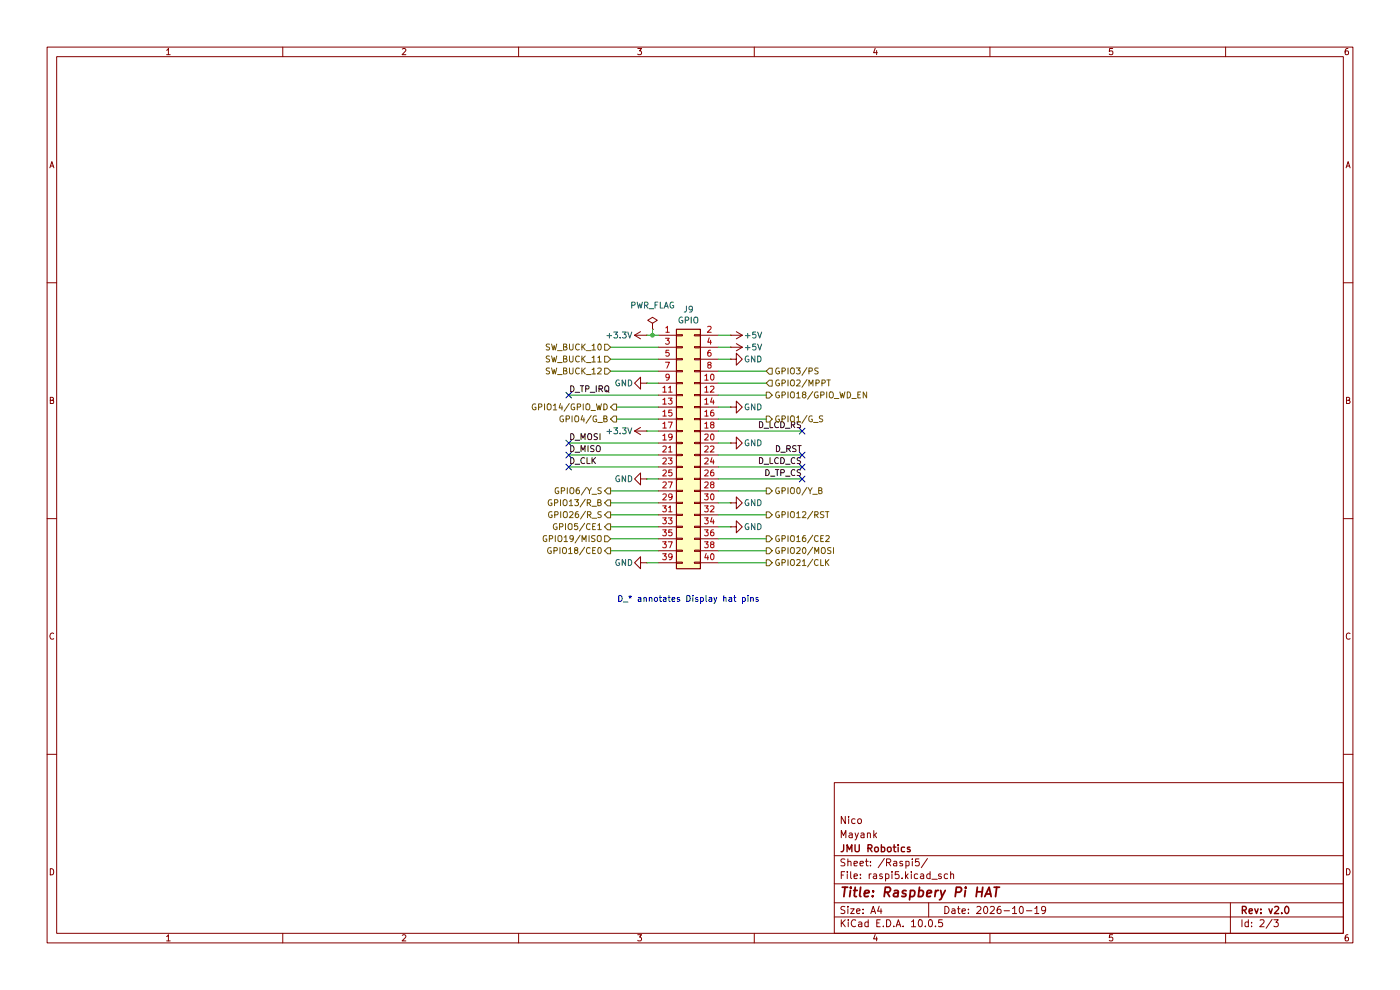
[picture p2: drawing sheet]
(kicad_sch
 (version 20260306)
 (generator "eeschema")
 (generator_version "10.0")
 (paper "A4")
 (title_block
  (title "Raspbery Pi HAT")
  (date "2026-10-19")
  (rev "v2.0")
  (company "JMU Robotics")
  (comment 1 "Mayank")
  (comment 2 "Nico"))
 (lib_symbols
  (symbol "Connector_Generic:Conn_02x20_Odd_Even"
   (pin_names
    (offset 1.016) (hide yes)) (exclude_from_sim no) (in_bom yes) (on_board yes)
   (in_pos_files yes)
   (duplicate_pin_numbers_are_jumpers no)
   (property "Reference" "J" (at 1.27 25.4 0) (show_name no) (do_not_autoplace no) (effects (font (size 1.27 1.27))))
   (property "Value" "Conn_02x20_Odd_Even" (at 1.27 -27.94 0) (show_name no) (do_not_autoplace no) (effects (font (size 1.27 1.27))))
   (property "Footprint" "" (at 0 0 0) (show_name no) (do_not_autoplace no) (hide yes) (effects (font (size 1.27 1.27))))
   (property "Datasheet" "" (at 0 0 0) (show_name no) (do_not_autoplace no) (hide yes) (effects (font (size 1.27 1.27))))
   (property "Description" "Generic connector, double row, 02x20, odd/even pin numbering scheme (row 1 odd numbers, row 2 even numbers), script generated (kicad-library-utils/schlib/autogen/connector/)" (at 0 0 0) (show_name no) (do_not_autoplace no) (hide yes) (effects (font (size 1.27 1.27))))
   (symbol "Conn_02x20_Odd_Even_1_1"
    (rectangle (start -1.27 24.13) (end 3.81 -26.67) (stroke (width 0.254) (type default)) (fill (type background)))
    (rectangle (start -1.27 22.987) (end 0 22.733) (stroke (width 0.1524) (type default)) (fill (type none)))
    (rectangle (start -1.27 20.447) (end 0 20.193) (stroke (width 0.1524) (type default)) (fill (type none)))
    (rectangle (start -1.27 17.907) (end 0 17.653) (stroke (width 0.1524) (type default)) (fill (type none)))
    (rectangle (start -1.27 15.367) (end 0 15.113) (stroke (width 0.1524) (type default)) (fill (type none)))
    (rectangle (start -1.27 12.827) (end 0 12.573) (stroke (width 0.1524) (type default)) (fill (type none)))
    (rectangle (start -1.27 10.287) (end 0 10.033) (stroke (width 0.1524) (type default)) (fill (type none)))
    (rectangle (start -1.27 7.747) (end 0 7.493) (stroke (width 0.1524) (type default)) (fill (type none)))
    (rectangle (start -1.27 5.207) (end 0 4.953) (stroke (width 0.1524) (type default)) (fill (type none)))
    (rectangle (start -1.27 2.667) (end 0 2.413) (stroke (width 0.1524) (type default)) (fill (type none)))
    (rectangle (start -1.27 0.127) (end 0 -0.127) (stroke (width 0.1524) (type default)) (fill (type none)))
    (rectangle (start -1.27 -2.413) (end 0 -2.667) (stroke (width 0.1524) (type default)) (fill (type none)))
    (rectangle (start -1.27 -4.953) (end 0 -5.207) (stroke (width 0.1524) (type default)) (fill (type none)))
    (rectangle (start -1.27 -7.493) (end 0 -7.747) (stroke (width 0.1524) (type default)) (fill (type none)))
    (rectangle (start -1.27 -10.033) (end 0 -10.287) (stroke (width 0.1524) (type default)) (fill (type none)))
    (rectangle (start -1.27 -12.573) (end 0 -12.827) (stroke (width 0.1524) (type default)) (fill (type none)))
    (rectangle (start -1.27 -15.113) (end 0 -15.367) (stroke (width 0.1524) (type default)) (fill (type none)))
    (rectangle (start -1.27 -17.653) (end 0 -17.907) (stroke (width 0.1524) (type default)) (fill (type none)))
    (rectangle (start -1.27 -20.193) (end 0 -20.447) (stroke (width 0.1524) (type default)) (fill (type none)))
    (rectangle (start -1.27 -22.733) (end 0 -22.987) (stroke (width 0.1524) (type default)) (fill (type none)))
    (rectangle (start -1.27 -25.273) (end 0 -25.527) (stroke (width 0.1524) (type default)) (fill (type none)))
    (rectangle (start 3.81 22.987) (end 2.54 22.733) (stroke (width 0.1524) (type default)) (fill (type none)))
    (rectangle (start 3.81 20.447) (end 2.54 20.193) (stroke (width 0.1524) (type default)) (fill (type none)))
    (rectangle (start 3.81 17.907) (end 2.54 17.653) (stroke (width 0.1524) (type default)) (fill (type none)))
    (rectangle (start 3.81 15.367) (end 2.54 15.113) (stroke (width 0.1524) (type default)) (fill (type none)))
    (rectangle (start 3.81 12.827) (end 2.54 12.573) (stroke (width 0.1524) (type default)) (fill (type none)))
    (rectangle (start 3.81 10.287) (end 2.54 10.033) (stroke (width 0.1524) (type default)) (fill (type none)))
    (rectangle (start 3.81 7.747) (end 2.54 7.493) (stroke (width 0.1524) (type default)) (fill (type none)))
    (rectangle (start 3.81 5.207) (end 2.54 4.953) (stroke (width 0.1524) (type default)) (fill (type none)))
    (rectangle (start 3.81 2.667) (end 2.54 2.413) (stroke (width 0.1524) (type default)) (fill (type none)))
    (rectangle (start 3.81 0.127) (end 2.54 -0.127) (stroke (width 0.1524) (type default)) (fill (type none)))
    (rectangle (start 3.81 -2.413) (end 2.54 -2.667) (stroke (width 0.1524) (type default)) (fill (type none)))
    (rectangle (start 3.81 -4.953) (end 2.54 -5.207) (stroke (width 0.1524) (type default)) (fill (type none)))
    (rectangle (start 3.81 -7.493) (end 2.54 -7.747) (stroke (width 0.1524) (type default)) (fill (type none)))
    (rectangle (start 3.81 -10.033) (end 2.54 -10.287) (stroke (width 0.1524) (type default)) (fill (type none)))
    (rectangle (start 3.81 -12.573) (end 2.54 -12.827) (stroke (width 0.1524) (type default)) (fill (type none)))
    (rectangle (start 3.81 -15.113) (end 2.54 -15.367) (stroke (width 0.1524) (type default)) (fill (type none)))
    (rectangle (start 3.81 -17.653) (end 2.54 -17.907) (stroke (width 0.1524) (type default)) (fill (type none)))
    (rectangle (start 3.81 -20.193) (end 2.54 -20.447) (stroke (width 0.1524) (type default)) (fill (type none)))
    (rectangle (start 3.81 -22.733) (end 2.54 -22.987) (stroke (width 0.1524) (type default)) (fill (type none)))
    (rectangle (start 3.81 -25.273) (end 2.54 -25.527) (stroke (width 0.1524) (type default)) (fill (type none)))
    (pin passive line (at -5.08 22.86 0) (length 3.81) (name "Pin_1" (effects (font (size 1.27 1.27)))) (number "1" (effects (font (size 1.27 1.27)))))
    (pin passive line (at 7.62 22.86 180) (length 3.81) (name "Pin_2" (effects (font (size 1.27 1.27)))) (number "2" (effects (font (size 1.27 1.27)))))
    (pin passive line (at -5.08 20.32 0) (length 3.81) (name "Pin_3" (effects (font (size 1.27 1.27)))) (number "3" (effects (font (size 1.27 1.27)))))
    (pin passive line (at 7.62 20.32 180) (length 3.81) (name "Pin_4" (effects (font (size 1.27 1.27)))) (number "4" (effects (font (size 1.27 1.27)))))
    (pin passive line (at -5.08 17.78 0) (length 3.81) (name "Pin_5" (effects (font (size 1.27 1.27)))) (number "5" (effects (font (size 1.27 1.27)))))
    (pin passive line (at 7.62 17.78 180) (length 3.81) (name "Pin_6" (effects (font (size 1.27 1.27)))) (number "6" (effects (font (size 1.27 1.27)))))
    (pin passive line (at -5.08 15.24 0) (length 3.81) (name "Pin_7" (effects (font (size 1.27 1.27)))) (number "7" (effects (font (size 1.27 1.27)))))
    (pin passive line (at 7.62 15.24 180) (length 3.81) (name "Pin_8" (effects (font (size 1.27 1.27)))) (number "8" (effects (font (size 1.27 1.27)))))
    (pin passive line (at -5.08 12.7 0) (length 3.81) (name "Pin_9" (effects (font (size 1.27 1.27)))) (number "9" (effects (font (size 1.27 1.27)))))
    (pin passive line (at 7.62 12.7 180) (length 3.81) (name "Pin_10" (effects (font (size 1.27 1.27)))) (number "10" (effects (font (size 1.27 1.27)))))
    (pin passive line (at -5.08 10.16 0) (length 3.81) (name "Pin_11" (effects (font (size 1.27 1.27)))) (number "11" (effects (font (size 1.27 1.27)))))
    (pin passive line (at 7.62 10.16 180) (length 3.81) (name "Pin_12" (effects (font (size 1.27 1.27)))) (number "12" (effects (font (size 1.27 1.27)))))
    (pin passive line (at -5.08 7.62 0) (length 3.81) (name "Pin_13" (effects (font (size 1.27 1.27)))) (number "13" (effects (font (size 1.27 1.27)))))
    (pin passive line (at 7.62 7.62 180) (length 3.81) (name "Pin_14" (effects (font (size 1.27 1.27)))) (number "14" (effects (font (size 1.27 1.27)))))
    (pin passive line (at -5.08 5.08 0) (length 3.81) (name "Pin_15" (effects (font (size 1.27 1.27)))) (number "15" (effects (font (size 1.27 1.27)))))
    (pin passive line (at 7.62 5.08 180) (length 3.81) (name "Pin_16" (effects (font (size 1.27 1.27)))) (number "16" (effects (font (size 1.27 1.27)))))
    (pin passive line (at -5.08 2.54 0) (length 3.81) (name "Pin_17" (effects (font (size 1.27 1.27)))) (number "17" (effects (font (size 1.27 1.27)))))
    (pin passive line (at 7.62 2.54 180) (length 3.81) (name "Pin_18" (effects (font (size 1.27 1.27)))) (number "18" (effects (font (size 1.27 1.27)))))
    (pin passive line (at -5.08 0 0) (length 3.81) (name "Pin_19" (effects (font (size 1.27 1.27)))) (number "19" (effects (font (size 1.27 1.27)))))
    (pin passive line (at 7.62 0 180) (length 3.81) (name "Pin_20" (effects (font (size 1.27 1.27)))) (number "20" (effects (font (size 1.27 1.27)))))
    (pin passive line (at -5.08 -2.54 0) (length 3.81) (name "Pin_21" (effects (font (size 1.27 1.27)))) (number "21" (effects (font (size 1.27 1.27)))))
    (pin passive line (at 7.62 -2.54 180) (length 3.81) (name "Pin_22" (effects (font (size 1.27 1.27)))) (number "22" (effects (font (size 1.27 1.27)))))
    (pin passive line (at -5.08 -5.08 0) (length 3.81) (name "Pin_23" (effects (font (size 1.27 1.27)))) (number "23" (effects (font (size 1.27 1.27)))))
    (pin passive line (at 7.62 -5.08 180) (length 3.81) (name "Pin_24" (effects (font (size 1.27 1.27)))) (number "24" (effects (font (size 1.27 1.27)))))
    (pin passive line (at -5.08 -7.62 0) (length 3.81) (name "Pin_25" (effects (font (size 1.27 1.27)))) (number "25" (effects (font (size 1.27 1.27)))))
    (pin passive line (at 7.62 -7.62 180) (length 3.81) (name "Pin_26" (effects (font (size 1.27 1.27)))) (number "26" (effects (font (size 1.27 1.27)))))
    (pin passive line (at -5.08 -10.16 0) (length 3.81) (name "Pin_27" (effects (font (size 1.27 1.27)))) (number "27" (effects (font (size 1.27 1.27)))))
    (pin passive line (at 7.62 -10.16 180) (length 3.81) (name "Pin_28" (effects (font (size 1.27 1.27)))) (number "28" (effects (font (size 1.27 1.27)))))
    (pin passive line (at -5.08 -12.7 0) (length 3.81) (name "Pin_29" (effects (font (size 1.27 1.27)))) (number "29" (effects (font (size 1.27 1.27)))))
    (pin passive line (at 7.62 -12.7 180) (length 3.81) (name "Pin_30" (effects (font (size 1.27 1.27)))) (number "30" (effects (font (size 1.27 1.27)))))
    (pin passive line (at -5.08 -15.24 0) (length 3.81) (name "Pin_31" (effects (font (size 1.27 1.27)))) (number "31" (effects (font (size 1.27 1.27)))))
    (pin passive line (at 7.62 -15.24 180) (length 3.81) (name "Pin_32" (effects (font (size 1.27 1.27)))) (number "32" (effects (font (size 1.27 1.27)))))
    (pin passive line (at -5.08 -17.78 0) (length 3.81) (name "Pin_33" (effects (font (size 1.27 1.27)))) (number "33" (effects (font (size 1.27 1.27)))))
    (pin passive line (at 7.62 -17.78 180) (length 3.81) (name "Pin_34" (effects (font (size 1.27 1.27)))) (number "34" (effects (font (size 1.27 1.27)))))
    (pin passive line (at -5.08 -20.32 0) (length 3.81) (name "Pin_35" (effects (font (size 1.27 1.27)))) (number "35" (effects (font (size 1.27 1.27)))))
    (pin passive line (at 7.62 -20.32 180) (length 3.81) (name "Pin_36" (effects (font (size 1.27 1.27)))) (number "36" (effects (font (size 1.27 1.27)))))
    (pin passive line (at -5.08 -22.86 0) (length 3.81) (name "Pin_37" (effects (font (size 1.27 1.27)))) (number "37" (effects (font (size 1.27 1.27)))))
    (pin passive line (at 7.62 -22.86 180) (length 3.81) (name "Pin_38" (effects (font (size 1.27 1.27)))) (number "38" (effects (font (size 1.27 1.27)))))
    (pin passive line (at -5.08 -25.4 0) (length 3.81) (name "Pin_39" (effects (font (size 1.27 1.27)))) (number "39" (effects (font (size 1.27 1.27)))))
    (pin passive line (at 7.62 -25.4 180) (length 3.81) (name "Pin_40" (effects (font (size 1.27 1.27)))) (number "40" (effects (font (size 1.27 1.27))))))
   (embedded_fonts no))
  (symbol "power:+3.3V"
   (power global)
   (pin_numbers (hide yes))
   (pin_names
    (offset 0) (hide yes)) (exclude_from_sim no) (in_bom yes) (on_board yes)
   (in_pos_files yes)
   (duplicate_pin_numbers_are_jumpers no)
   (property "Reference" "#PWR" (at 0 -3.81 0) (show_name no) (do_not_autoplace no) (hide yes) (effects (font (size 1.27 1.27))))
   (property "Value" "+3.3V" (at 0 3.556 0) (show_name no) (do_not_autoplace no) (effects (font (size 1.27 1.27))))
   (property "Footprint" "" (at 0 0 0) (show_name no) (do_not_autoplace no) (hide yes) (effects (font (size 1.27 1.27))))
   (property "Datasheet" "" (at 0 0 0) (show_name no) (do_not_autoplace no) (hide yes) (effects (font (size 1.27 1.27))))
   (property "Description" "Power symbol creates a global label with name \"+3.3V\"" (at 0 0 0) (show_name no) (do_not_autoplace no) (hide yes) (effects (font (size 1.27 1.27))))
   (symbol "+3.3V_0_1"
    (polyline (pts (xy -0.762 1.27) (xy 0 2.54)) (stroke (width 0) (type default)) (fill (type none)))
    (polyline (pts (xy 0 2.54) (xy 0.762 1.27)) (stroke (width 0) (type default)) (fill (type none)))
    (polyline (pts (xy 0 0) (xy 0 2.54)) (stroke (width 0) (type default)) (fill (type none))))
   (symbol "+3.3V_1_1"
    (pin power_in line (at 0 0 90) (length 0) (name "" (effects (font (size 1.27 1.27)))) (number "1" (effects (font (size 1.27 1.27))))))
   (embedded_fonts no))
  (symbol "power:+5V"
   (power global)
   (pin_numbers (hide yes))
   (pin_names
    (offset 0) (hide yes)) (exclude_from_sim no) (in_bom yes) (on_board yes)
   (in_pos_files yes)
   (duplicate_pin_numbers_are_jumpers no)
   (property "Reference" "#PWR" (at 0 -3.81 0) (show_name no) (do_not_autoplace no) (hide yes) (effects (font (size 1.27 1.27))))
   (property "Value" "+5V" (at 0 3.556 0) (show_name no) (do_not_autoplace no) (effects (font (size 1.27 1.27))))
   (property "Footprint" "" (at 0 0 0) (show_name no) (do_not_autoplace no) (hide yes) (effects (font (size 1.27 1.27))))
   (property "Datasheet" "" (at 0 0 0) (show_name no) (do_not_autoplace no) (hide yes) (effects (font (size 1.27 1.27))))
   (property "Description" "Power symbol creates a global label with name \"+5V\"" (at 0 0 0) (show_name no) (do_not_autoplace no) (hide yes) (effects (font (size 1.27 1.27))))
   (symbol "+5V_0_1"
    (polyline (pts (xy -0.762 1.27) (xy 0 2.54)) (stroke (width 0) (type default)) (fill (type none)))
    (polyline (pts (xy 0 2.54) (xy 0.762 1.27)) (stroke (width 0) (type default)) (fill (type none)))
    (polyline (pts (xy 0 0) (xy 0 2.54)) (stroke (width 0) (type default)) (fill (type none))))
   (symbol "+5V_1_1"
    (pin power_in line (at 0 0 90) (length 0) (name "" (effects (font (size 1.27 1.27)))) (number "1" (effects (font (size 1.27 1.27))))))
   (embedded_fonts no))
  (symbol "power:GND"
   (power global)
   (pin_numbers (hide yes))
   (pin_names
    (offset 0) (hide yes)) (exclude_from_sim no) (in_bom yes) (on_board yes)
   (in_pos_files yes)
   (duplicate_pin_numbers_are_jumpers no)
   (property "Reference" "#PWR" (at 0 -6.35 0) (show_name no) (do_not_autoplace no) (hide yes) (effects (font (size 1.27 1.27))))
   (property "Value" "GND" (at 0 -3.81 0) (show_name no) (do_not_autoplace no) (effects (font (size 1.27 1.27))))
   (property "Footprint" "" (at 0 0 0) (show_name no) (do_not_autoplace no) (hide yes) (effects (font (size 1.27 1.27))))
   (property "Datasheet" "" (at 0 0 0) (show_name no) (do_not_autoplace no) (hide yes) (effects (font (size 1.27 1.27))))
   (property "Description" "Power symbol creates a global label with name \"GND\" , ground" (at 0 0 0) (show_name no) (do_not_autoplace no) (hide yes) (effects (font (size 1.27 1.27))))
   (symbol "GND_0_1"
    (polyline (pts (xy 0 0) (xy 0 -1.27) (xy 1.27 -1.27) (xy 0 -2.54) (xy -1.27 -1.27) (xy 0 -1.27)) (stroke (width 0) (type default)) (fill (type none))))
   (symbol "GND_1_1"
    (pin power_in line (at 0 0 270) (length 0) (name "" (effects (font (size 1.27 1.27)))) (number "1" (effects (font (size 1.27 1.27))))))
   (embedded_fonts no))
  (symbol "power:PWR_FLAG"
   (power global)
   (pin_numbers (hide yes))
   (pin_names
    (offset 0) (hide yes)) (exclude_from_sim no) (in_bom yes) (on_board yes)
   (in_pos_files yes)
   (duplicate_pin_numbers_are_jumpers no)
   (property "Reference" "#FLG" (at 0 1.905 0) (show_name no) (do_not_autoplace no) (hide yes) (effects (font (size 1.27 1.27))))
   (property "Value" "PWR_FLAG" (at 0 3.81 0) (show_name no) (do_not_autoplace no) (effects (font (size 1.27 1.27))))
   (property "Footprint" "" (at 0 0 0) (show_name no) (do_not_autoplace no) (hide yes) (effects (font (size 1.27 1.27))))
   (property "Datasheet" "" (at 0 0 0) (show_name no) (do_not_autoplace no) (hide yes) (effects (font (size 1.27 1.27))))
   (property "Description" "Special symbol for telling ERC where power comes from" (at 0 0 0) (show_name no) (do_not_autoplace no) (hide yes) (effects (font (size 1.27 1.27))))
   (symbol "PWR_FLAG_0_0"
    (pin power_out line (at 0 0 90) (length 0) (name "" (effects (font (size 1.27 1.27)))) (number "1" (effects (font (size 1.27 1.27))))))
   (symbol "PWR_FLAG_0_1"
    (polyline (pts (xy 0 0) (xy 0 1.27) (xy -1.016 1.905) (xy 0 2.54) (xy 1.016 1.905) (xy 0 1.27)) (stroke (width 0) (type default)) (fill (type none))))
   (embedded_fonts no)))
 (text "D_* annotates Display hat pins"
  (exclude_from_sim no)
  (at 146.05 127.254 0)
  (effects (font (size 1.27 1.27))))
 (junction
  (at 138.43 71.12)
  (diameter 0)
  (color 0 0 0 0))
 (no_connect
  (at 120.65 83.82))
 (no_connect
  (at 170.18 91.44))
 (no_connect
  (at 170.18 96.52))
 (no_connect
  (at 120.65 93.98))
 (no_connect
  (at 120.65 99.06))
 (no_connect
  (at 170.18 101.6))
 (no_connect
  (at 120.65 96.52))
 (no_connect
  (at 170.18 99.06))
 (wire
  (pts (xy 152.4 71.12) (xy 154.94 71.12))
  (stroke (width 0) (type default)))
 (wire
  (pts (xy 137.16 91.44) (xy 139.7 91.44))
  (stroke (width 0) (type solid)))
 (wire
  (pts (xy 154.94 76.2) (xy 152.4 76.2))
  (stroke (width 0) (type solid)))
 (wire
  (pts (xy 129.54 76.2) (xy 139.7 76.2))
  (stroke (width 0) (type default)))
 (wire
  (pts (xy 154.94 86.36) (xy 152.4 86.36))
  (stroke (width 0) (type solid)))
 (wire
  (pts (xy 152.4 81.28) (xy 162.56 81.28))
  (stroke (width 0) (type solid)))
 (wire
  (pts (xy 154.94 106.68) (xy 152.4 106.68))
  (stroke (width 0) (type solid)))
 (wire
  (pts (xy 152.4 73.66) (xy 154.94 73.66))
  (stroke (width 0) (type default)))
 (wire
  (pts (xy 137.16 119.38) (xy 139.7 119.38))
  (stroke (width 0) (type solid)))
 (wire
  (pts (xy 120.65 99.06) (xy 139.7 99.06))
  (stroke (width 0) (type default)))
 (wire
  (pts (xy 170.18 101.6) (xy 152.4 101.6))
  (stroke (width 0) (type default)))
 (wire
  (pts (xy 152.4 116.84) (xy 162.56 116.84))
  (stroke (width 0) (type solid)))
 (wire
  (pts (xy 152.4 88.9) (xy 162.56 88.9))
  (stroke (width 0) (type solid)))
 (wire
  (pts (xy 129.54 111.76) (xy 139.7 111.76))
  (stroke (width 0) (type default)))
 (wire
  (pts (xy 129.54 73.66) (xy 139.7 73.66))
  (stroke (width 0) (type default)))
 (wire
  (pts (xy 170.18 91.44) (xy 152.4 91.44))
  (stroke (width 0) (type default)))
 (wire
  (pts (xy 152.4 78.74) (xy 162.56 78.74))
  (stroke (width 0) (type default)))
 (wire
  (pts (xy 152.4 119.38) (xy 162.56 119.38))
  (stroke (width 0) (type solid)))
 (wire
  (pts (xy 129.54 114.3) (xy 139.7 114.3))
  (stroke (width 0) (type solid)))
 (wire
  (pts (xy 137.16 81.28) (xy 139.7 81.28))
  (stroke (width 0) (type solid)))
 (wire
  (pts (xy 129.54 78.74) (xy 139.7 78.74))
  (stroke (width 0) (type default)))
 (wire
  (pts (xy 152.4 109.22) (xy 162.56 109.22))
  (stroke (width 0) (type solid)))
 (wire
  (pts (xy 120.65 83.82) (xy 139.7 83.82))
  (stroke (width 0) (type default)))
 (wire
  (pts (xy 130.81 86.36) (xy 139.7 86.36))
  (stroke (width 0) (type solid)))
 (wire
  (pts (xy 137.16 71.12) (xy 138.43 71.12))
  (stroke (width 0) (type default)))
 (wire
  (pts (xy 154.94 93.98) (xy 152.4 93.98))
  (stroke (width 0) (type solid)))
 (wire
  (pts (xy 129.54 109.22) (xy 139.7 109.22))
  (stroke (width 0) (type default)))
 (wire
  (pts (xy 154.94 111.76) (xy 152.4 111.76))
  (stroke (width 0) (type solid)))
 (wire
  (pts (xy 120.65 96.52) (xy 139.7 96.52))
  (stroke (width 0) (type default)))
 (wire
  (pts (xy 170.18 96.52) (xy 152.4 96.52))
  (stroke (width 0) (type default)))
 (wire
  (pts (xy 152.4 104.14) (xy 162.56 104.14))
  (stroke (width 0) (type default)))
 (wire
  (pts (xy 120.65 93.98) (xy 139.7 93.98))
  (stroke (width 0) (type default)))
 (wire
  (pts (xy 138.43 71.12) (xy 139.7 71.12))
  (stroke (width 0) (type default)))
 (wire
  (pts (xy 152.4 83.82) (xy 162.56 83.82))
  (stroke (width 0) (type default)))
 (wire
  (pts (xy 130.81 88.9) (xy 139.7 88.9))
  (stroke (width 0) (type solid)))
 (wire
  (pts (xy 170.18 99.06) (xy 152.4 99.06))
  (stroke (width 0) (type default)))
 (wire
  (pts (xy 129.54 104.14) (xy 139.7 104.14))
  (stroke (width 0) (type default)))
 (wire
  (pts (xy 152.4 114.3) (xy 162.56 114.3))
  (stroke (width 0) (type solid)))
 (wire
  (pts (xy 129.54 116.84) (xy 139.7 116.84))
  (stroke (width 0) (type default)))
 (wire
  (pts (xy 129.54 106.68) (xy 139.7 106.68))
  (stroke (width 0) (type solid)))
 (wire
  (pts (xy 137.16 101.6) (xy 139.7 101.6))
  (stroke (width 0) (type solid)))
 (wire
  (pts (xy 138.43 69.85) (xy 138.43 71.12))
  (stroke (width 0) (type default)))
 (label "D_MISO"
  (at 120.65 96.52 0)
  (effects (font (size 1.27 1.27)) (justify left bottom)))
 (label "D_TP_IRQ"
  (at 120.65 83.82 0)
  (effects (font (size 1.27 1.27)) (justify left bottom)))
 (label "D_LCD_RS"
  (at 170.18 91.44 180)
  (effects (font (size 1.27 1.27)) (justify right bottom)))
 (label "D_TP_CS"
  (at 170.18 101.6 180)
  (effects (font (size 1.27 1.27)) (justify right bottom)))
 (label "D_RST"
  (at 170.18 96.52 180)
  (effects (font (size 1.27 1.27)) (justify right bottom)))
 (label "D_CLK"
  (at 120.65 99.06 0)
  (effects (font (size 1.27 1.27)) (justify left bottom)))
 (label "D_MOSI"
  (at 120.65 93.98 0)
  (effects (font (size 1.27 1.27)) (justify left bottom)))
 (label "D_LCD_CS"
  (at 170.18 99.06 180)
  (effects (font (size 1.27 1.27)) (justify right bottom)))
 (hierarchical_label "GPIO4{slash}G_B"
  (shape output)
  (at 130.81 88.9 180)
  (effects (font (size 1.27 1.27)) (justify right)))
 (hierarchical_label "GPIO13{slash}R_B"
  (shape output)
  (at 129.54 106.68 180)
  (effects (font (size 1.27 1.27)) (justify right)))
 (hierarchical_label "SW_BUCK_10"
  (shape input)
  (at 129.54 73.66 180)
  (effects (font (size 1.27 1.27)) (justify right)))
 (hierarchical_label "GPIO26{slash}R_S"
  (shape output)
  (at 129.54 109.22 180)
  (effects (font (size 1.27 1.27)) (justify right)))
 (hierarchical_label "GPIO14{slash}GPIO_WD"
  (shape output)
  (at 130.81 86.36 180)
  (effects (font (size 1.27 1.27)) (justify right)))
 (hierarchical_label "GPIO18{slash}GPIO_WD_EN"
  (shape output)
  (at 162.56 83.82 0)
  (effects (font (size 1.27 1.27)) (justify left)))
 (hierarchical_label "GPIO2{slash}MPPT"
  (shape input)
  (at 162.56 81.28 0)
  (effects (font (size 1.27 1.27)) (justify left)))
 (hierarchical_label "GPIO6{slash}Y_S"
  (shape output)
  (at 129.54 104.14 180)
  (effects (font (size 1.27 1.27)) (justify right)))
 (hierarchical_label "SW_BUCK_11"
  (shape input)
  (at 129.54 76.2 180)
  (effects (font (size 1.27 1.27)) (justify right)))
 (hierarchical_label "GPIO18{slash}CE0"
  (shape output)
  (at 129.54 116.84 180)
  (effects (font (size 1.27 1.27)) (justify right)))
 (hierarchical_label "GPIO0{slash}Y_B"
  (shape output)
  (at 162.56 104.14 0)
  (effects (font (size 1.27 1.27)) (justify left)))
 (hierarchical_label "GPIO12{slash}RST"
  (shape output)
  (at 162.56 109.22 0)
  (effects (font (size 1.27 1.27)) (justify left)))
 (hierarchical_label "GPIO16{slash}CE2"
  (shape output)
  (at 162.56 114.3 0)
  (effects (font (size 1.27 1.27)) (justify left)))
 (hierarchical_label "GPIO1{slash}G_S"
  (shape output)
  (at 162.56 88.9 0)
  (effects (font (size 1.27 1.27)) (justify left)))
 (hierarchical_label "SW_BUCK_12"
  (shape input)
  (at 129.54 78.74 180)
  (effects (font (size 1.27 1.27)) (justify right)))
 (hierarchical_label "GPIO3{slash}PS"
  (shape input)
  (at 162.56 78.74 0)
  (effects (font (size 1.27 1.27)) (justify left)))
 (hierarchical_label "GPIO20{slash}MOSI"
  (shape output)
  (at 162.56 116.84 0)
  (effects (font (size 1.27 1.27)) (justify left)))
 (hierarchical_label "GPIO19{slash}MISO"
  (shape input)
  (at 129.54 114.3 180)
  (effects (font (size 1.27 1.27)) (justify right)))
 (hierarchical_label "GPIO5{slash}CE1"
  (shape output)
  (at 129.54 111.76 180)
  (effects (font (size 1.27 1.27)) (justify right)))
 (hierarchical_label "GPIO21{slash}CLK"
  (shape output)
  (at 162.56 119.38 0)
  (effects (font (size 1.27 1.27)) (justify left)))
 (symbol
  (lib_id "power:GND")
  (at 137.16 101.6 270)
  (unit 1)
  (body_style 1)
  (exclude_from_sim no)
  (in_bom yes)
  (on_board yes)
  (in_pos_files yes)
  (dnp no)
  (property "Reference" "#PWR054" (at 130.81 101.6 0) (hide yes) (show_name no) (do_not_autoplace no) (effects (font (size 1.27 1.27))))
  (property "Value" "GND" (at 132.334 101.6 90) (show_name no) (do_not_autoplace no) (effects (font (size 1.27 1.27))))
  (property "Footprint" "" (at 137.16 101.6 0) (show_name no) (do_not_autoplace no) (effects (font (size 1.27 1.27))))
  (property "Datasheet" "" (at 137.16 101.6 0) (show_name no) (do_not_autoplace no) (effects (font (size 1.27 1.27))))
  (property "Description" "Power symbol creates a global label with name \"GND\" , ground" (at 137.16 101.6 0) (hide yes) (show_name no) (do_not_autoplace no) (effects (font (size 1.27 1.27))))
  (pin "1"))
 (symbol
  (lib_id "power:GND")
  (at 154.94 93.98 90)
  (unit 1)
  (body_style 1)
  (exclude_from_sim no)
  (in_bom yes)
  (on_board yes)
  (in_pos_files yes)
  (dnp no)
  (property "Reference" "#PWR050" (at 161.29 93.98 0) (hide yes) (show_name no) (do_not_autoplace no) (effects (font (size 1.27 1.27))))
  (property "Value" "GND" (at 159.766 93.98 90) (show_name no) (do_not_autoplace no) (effects (font (size 1.27 1.27))))
  (property "Footprint" "" (at 154.94 93.98 0) (show_name no) (do_not_autoplace no) (effects (font (size 1.27 1.27))))
  (property "Datasheet" "" (at 154.94 93.98 0) (show_name no) (do_not_autoplace no) (effects (font (size 1.27 1.27))))
  (property "Description" "Power symbol creates a global label with name \"GND\" , ground" (at 154.94 93.98 0) (hide yes) (show_name no) (do_not_autoplace no) (effects (font (size 1.27 1.27))))
  (pin "1"))
 (symbol
  (lib_id "power:PWR_FLAG")
  (at 138.43 69.85 0)
  (unit 1)
  (body_style 1)
  (exclude_from_sim no)
  (in_bom yes)
  (on_board yes)
  (in_pos_files yes)
  (dnp no)
  (fields_autoplaced yes)
  (property "Reference" "#FLG03" (at 138.43 67.945 0) (hide yes) (show_name no) (do_not_autoplace no) (effects (font (size 1.27 1.27))))
  (property "Value" "PWR_FLAG" (at 138.43 64.77 0) (show_name no) (do_not_autoplace no) (effects (font (size 1.27 1.27))))
  (property "Footprint" "" (at 138.43 69.85 0) (hide yes) (show_name no) (do_not_autoplace no) (effects (font (size 1.27 1.27))))
  (property "Datasheet" "" (at 138.43 69.85 0) (hide yes) (show_name no) (do_not_autoplace no) (effects (font (size 1.27 1.27))))
  (property "Description" "Special symbol for telling ERC where power comes from" (at 138.43 69.85 0) (hide yes) (show_name no) (do_not_autoplace no) (effects (font (size 1.27 1.27))))
  (pin "1"))
 (symbol
  (lib_id "power:GND")
  (at 154.94 106.68 90)
  (unit 1)
  (body_style 1)
  (exclude_from_sim no)
  (in_bom yes)
  (on_board yes)
  (in_pos_files yes)
  (dnp no)
  (property "Reference" "#PWR049" (at 161.29 106.68 0) (hide yes) (show_name no) (do_not_autoplace no) (effects (font (size 1.27 1.27))))
  (property "Value" "GND" (at 159.766 106.68 90) (show_name no) (do_not_autoplace no) (effects (font (size 1.27 1.27))))
  (property "Footprint" "" (at 154.94 106.68 0) (show_name no) (do_not_autoplace no) (effects (font (size 1.27 1.27))))
  (property "Datasheet" "" (at 154.94 106.68 0) (show_name no) (do_not_autoplace no) (effects (font (size 1.27 1.27))))
  (property "Description" "Power symbol creates a global label with name \"GND\" , ground" (at 154.94 106.68 0) (hide yes) (show_name no) (do_not_autoplace no) (effects (font (size 1.27 1.27))))
  (pin "1"))
 (symbol
  (lib_id "power:+3.3V")
  (at 137.16 71.12 90)
  (mirror x)
  (unit 1)
  (body_style 1)
  (exclude_from_sim no)
  (in_bom yes)
  (on_board yes)
  (in_pos_files yes)
  (dnp no)
  (property "Reference" "#PWR048" (at 140.97 71.12 0) (hide yes) (show_name no) (do_not_autoplace no) (effects (font (size 1.27 1.27))))
  (property "Value" "+3.3V" (at 131.318 71.12 90) (show_name no) (do_not_autoplace no) (effects (font (size 1.27 1.27))))
  (property "Footprint" "" (at 137.16 71.12 0) (hide yes) (show_name no) (do_not_autoplace no) (effects (font (size 1.27 1.27))))
  (property "Datasheet" "" (at 137.16 71.12 0) (hide yes) (show_name no) (do_not_autoplace no) (effects (font (size 1.27 1.27))))
  (property "Description" "Power symbol creates a global label with name \"+3.3V\"" (at 137.16 71.12 0) (hide yes) (show_name no) (do_not_autoplace no) (effects (font (size 1.27 1.27))))
  (pin "1"))
 (symbol
  (lib_id "power:GND")
  (at 137.16 119.38 270)
  (unit 1)
  (body_style 1)
  (exclude_from_sim no)
  (in_bom yes)
  (on_board yes)
  (in_pos_files yes)
  (dnp no)
  (property "Reference" "#PWR055" (at 130.81 119.38 0) (hide yes) (show_name no) (do_not_autoplace no) (effects (font (size 1.27 1.27))))
  (property "Value" "GND" (at 132.334 119.38 90) (show_name no) (do_not_autoplace no) (effects (font (size 1.27 1.27))))
  (property "Footprint" "" (at 137.16 119.38 0) (show_name no) (do_not_autoplace no) (effects (font (size 1.27 1.27))))
  (property "Datasheet" "" (at 137.16 119.38 0) (show_name no) (do_not_autoplace no) (effects (font (size 1.27 1.27))))
  (property "Description" "Power symbol creates a global label with name \"GND\" , ground" (at 137.16 119.38 0) (hide yes) (show_name no) (do_not_autoplace no) (effects (font (size 1.27 1.27))))
  (pin "1"))
 (symbol
  (lib_id "power:GND")
  (at 154.94 86.36 90)
  (unit 1)
  (body_style 1)
  (exclude_from_sim no)
  (in_bom yes)
  (on_board yes)
  (in_pos_files yes)
  (dnp no)
  (property "Reference" "#PWR051" (at 161.29 86.36 0) (hide yes) (show_name no) (do_not_autoplace no) (effects (font (size 1.27 1.27))))
  (property "Value" "GND" (at 159.766 86.36 90) (show_name no) (do_not_autoplace no) (effects (font (size 1.27 1.27))))
  (property "Footprint" "" (at 154.94 86.36 0) (show_name no) (do_not_autoplace no) (effects (font (size 1.27 1.27))))
  (property "Datasheet" "" (at 154.94 86.36 0) (show_name no) (do_not_autoplace no) (effects (font (size 1.27 1.27))))
  (property "Description" "Power symbol creates a global label with name \"GND\" , ground" (at 154.94 86.36 0) (hide yes) (show_name no) (do_not_autoplace no) (effects (font (size 1.27 1.27))))
  (pin "1"))
 (symbol
  (lib_id "Connector_Generic:Conn_02x20_Odd_Even")
  (at 144.78 93.98 0)
  (unit 1)
  (body_style 1)
  (exclude_from_sim no)
  (in_bom yes)
  (on_board yes)
  (in_pos_files yes)
  (dnp no)
  (property "Reference" "J9" (at 146.05 65.6398 0) (show_name no) (do_not_autoplace no) (effects (font (size 1.27 1.27))))
  (property "Value" "GPIO" (at 146.05 67.945 0) (show_name no) (do_not_autoplace no) (effects (font (size 1.27 1.27))))
  (property "Footprint" "Connector_PinSocket_2.54mm:PinSocket_2x20_P2.54mm_Vertical" (at 21.59 118.11 0) (hide yes) (show_name no) (do_not_autoplace no) (effects (font (size 1.27 1.27))))
  (property "Datasheet" "" (at 21.59 118.11 0) (hide yes) (show_name no) (do_not_autoplace no) (effects (font (size 1.27 1.27))))
  (property "Description" "Generic connector, double row, 02x20, odd/even pin numbering scheme (row 1 odd numbers, row 2 even numbers), script generated (kicad-library-utils/schlib/autogen/connector/)" (at 144.78 93.98 0) (hide yes) (show_name no) (do_not_autoplace no) (effects (font (size 1.27 1.27))))
  (property "MPN" "SSQ-120-03-T-D" (at 144.78 93.98 0) (hide yes) (show_name no) (do_not_autoplace no) (effects (font (size 1.27 1.27))))
  (property "LCSC" "C6235776" (at 144.78 93.98 0) (hide yes) (show_name no) (do_not_autoplace no) (effects (font (size 1.27 1.27))))
  (pin "1")
  (pin "10")
  (pin "11")
  (pin "12")
  (pin "13")
  (pin "14")
  (pin "15")
  (pin "16")
  (pin "17")
  (pin "18")
  (pin "19")
  (pin "2")
  (pin "20")
  (pin "21")
  (pin "22")
  (pin "23")
  (pin "24")
  (pin "25")
  (pin "26")
  (pin "27")
  (pin "28")
  (pin "29")
  (pin "3")
  (pin "30")
  (pin "31")
  (pin "32")
  (pin "33")
  (pin "34")
  (pin "35")
  (pin "36")
  (pin "37")
  (pin "38")
  (pin "39")
  (pin "4")
  (pin "40")
  (pin "5")
  (pin "6")
  (pin "7")
  (pin "8")
  (pin "9"))
 (symbol
  (lib_id "power:GND")
  (at 154.94 76.2 90)
  (unit 1)
  (body_style 1)
  (exclude_from_sim no)
  (in_bom yes)
  (on_board yes)
  (in_pos_files yes)
  (dnp no)
  (property "Reference" "#PWR052" (at 161.29 76.2 0) (hide yes) (show_name no) (do_not_autoplace no) (effects (font (size 1.27 1.27))))
  (property "Value" "GND" (at 159.766 76.2 90) (show_name no) (do_not_autoplace no) (effects (font (size 1.27 1.27))))
  (property "Footprint" "" (at 154.94 76.2 0) (show_name no) (do_not_autoplace no) (effects (font (size 1.27 1.27))))
  (property "Datasheet" "" (at 154.94 76.2 0) (show_name no) (do_not_autoplace no) (effects (font (size 1.27 1.27))))
  (property "Description" "Power symbol creates a global label with name \"GND\" , ground" (at 154.94 76.2 0) (hide yes) (show_name no) (do_not_autoplace no) (effects (font (size 1.27 1.27))))
  (pin "1"))
 (symbol
  (lib_id "power:+5V")
  (at 154.94 73.66 270)
  (unit 1)
  (body_style 1)
  (exclude_from_sim no)
  (in_bom yes)
  (on_board yes)
  (in_pos_files yes)
  (dnp no)
  (property "Reference" "#PWR056" (at 151.13 73.66 0) (hide yes) (show_name no) (do_not_autoplace no) (effects (font (size 1.27 1.27))))
  (property "Value" "+5V" (at 157.734 73.66 90) (show_name no) (do_not_autoplace no) (effects (font (size 1.27 1.27)) (justify left)))
  (property "Footprint" "" (at 154.94 73.66 0) (hide yes) (show_name no) (do_not_autoplace no) (effects (font (size 1.27 1.27))))
  (property "Datasheet" "" (at 154.94 73.66 0) (hide yes) (show_name no) (do_not_autoplace no) (effects (font (size 1.27 1.27))))
  (property "Description" "Power symbol creates a global label with name \"+5V\"" (at 154.94 73.66 0) (hide yes) (show_name no) (do_not_autoplace no) (effects (font (size 1.27 1.27))))
  (pin "1"))
 (symbol
  (lib_id "power:GND")
  (at 154.94 111.76 90)
  (unit 1)
  (body_style 1)
  (exclude_from_sim no)
  (in_bom yes)
  (on_board yes)
  (in_pos_files yes)
  (dnp no)
  (property "Reference" "#PWR025" (at 161.29 111.76 0) (hide yes) (show_name no) (do_not_autoplace no) (effects (font (size 1.27 1.27))))
  (property "Value" "GND" (at 159.766 111.76 90) (show_name no) (do_not_autoplace no) (effects (font (size 1.27 1.27))))
  (property "Footprint" "" (at 154.94 111.76 0) (show_name no) (do_not_autoplace no) (effects (font (size 1.27 1.27))))
  (property "Datasheet" "" (at 154.94 111.76 0) (show_name no) (do_not_autoplace no) (effects (font (size 1.27 1.27))))
  (property "Description" "Power symbol creates a global label with name \"GND\" , ground" (at 154.94 111.76 0) (hide yes) (show_name no) (do_not_autoplace no) (effects (font (size 1.27 1.27))))
  (pin "1"))
 (symbol
  (lib_id "power:GND")
  (at 137.16 81.28 270)
  (unit 1)
  (body_style 1)
  (exclude_from_sim no)
  (in_bom yes)
  (on_board yes)
  (in_pos_files yes)
  (dnp no)
  (property "Reference" "#PWR053" (at 130.81 81.28 0) (hide yes) (show_name no) (do_not_autoplace no) (effects (font (size 1.27 1.27))))
  (property "Value" "GND" (at 132.334 81.28 90) (show_name no) (do_not_autoplace no) (effects (font (size 1.27 1.27))))
  (property "Footprint" "" (at 137.16 81.28 0) (show_name no) (do_not_autoplace no) (effects (font (size 1.27 1.27))))
  (property "Datasheet" "" (at 137.16 81.28 0) (show_name no) (do_not_autoplace no) (effects (font (size 1.27 1.27))))
  (property "Description" "Power symbol creates a global label with name \"GND\" , ground" (at 137.16 81.28 0) (hide yes) (show_name no) (do_not_autoplace no) (effects (font (size 1.27 1.27))))
  (pin "1"))
 (symbol
  (lib_id "power:+5V")
  (at 154.94 71.12 270)
  (unit 1)
  (body_style 1)
  (exclude_from_sim no)
  (in_bom yes)
  (on_board yes)
  (in_pos_files yes)
  (dnp no)
  (property "Reference" "#PWR024" (at 151.13 71.12 0) (hide yes) (show_name no) (do_not_autoplace no) (effects (font (size 1.27 1.27))))
  (property "Value" "+5V" (at 157.734 71.12 90) (show_name no) (do_not_autoplace no) (effects (font (size 1.27 1.27)) (justify left)))
  (property "Footprint" "" (at 154.94 71.12 0) (hide yes) (show_name no) (do_not_autoplace no) (effects (font (size 1.27 1.27))))
  (property "Datasheet" "" (at 154.94 71.12 0) (hide yes) (show_name no) (do_not_autoplace no) (effects (font (size 1.27 1.27))))
  (property "Description" "Power symbol creates a global label with name \"+5V\"" (at 154.94 71.12 0) (hide yes) (show_name no) (do_not_autoplace no) (effects (font (size 1.27 1.27))))
  (pin "1"))
 (symbol
  (lib_id "power:+3.3V")
  (at 137.16 91.44 90)
  (mirror x)
  (unit 1)
  (body_style 1)
  (exclude_from_sim no)
  (in_bom yes)
  (on_board yes)
  (in_pos_files yes)
  (dnp no)
  (property "Reference" "#PWR047" (at 140.97 91.44 0) (hide yes) (show_name no) (do_not_autoplace no) (effects (font (size 1.27 1.27))))
  (property "Value" "+3.3V" (at 131.318 91.44 90) (show_name no) (do_not_autoplace no) (effects (font (size 1.27 1.27))))
  (property "Footprint" "" (at 137.16 91.44 0) (hide yes) (show_name no) (do_not_autoplace no) (effects (font (size 1.27 1.27))))
  (property "Datasheet" "" (at 137.16 91.44 0) (hide yes) (show_name no) (do_not_autoplace no) (effects (font (size 1.27 1.27))))
  (property "Description" "Power symbol creates a global label with name \"+3.3V\"" (at 137.16 91.44 0) (hide yes) (show_name no) (do_not_autoplace no) (effects (font (size 1.27 1.27))))
  (pin "1")))
